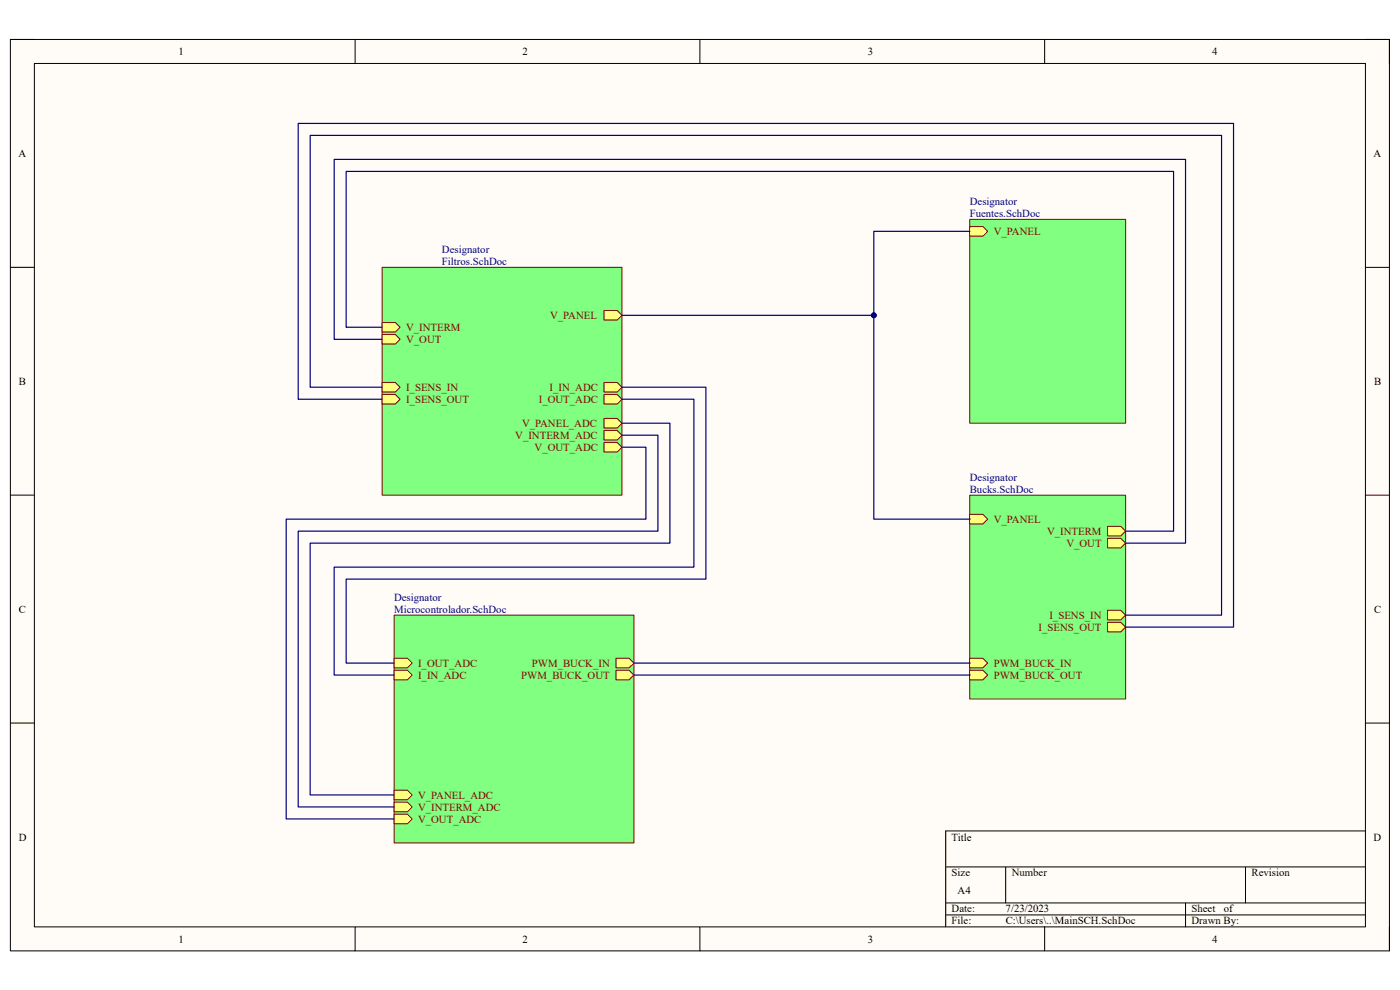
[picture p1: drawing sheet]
<svg xmlns="http://www.w3.org/2000/svg" width="297mm" height="210mm" viewBox="0 0 297 210" stroke-linecap="round" stroke-linejoin="round" font-family="sans-serif">
<path d="M2.2 8.4h292.6v193.3h-292.6z" fill-rule="evenodd" fill="#fffcf8"/>
<path d="M2.2 8.4h292.6v193.3h-292.6z" fill="none" stroke="#000" stroke-width=".21"/>
<path d="M7.3 13.5h282.4v183.1h-282.4z" fill-rule="evenodd" fill="#fffcf8"/>
<g fill="none" stroke="#000" stroke-width=".21">
<path d="M2.2 8.4h5.1M7.3 13.5h282.4v183.1h-282.4zM75.3 8.4v5.1M148.5 8.4v5.1M221.6 8.4v5.1M289.7 8.4h5.1v5.1M2.2 56.7h5.1M289.7 56.7h5.1M2.2 105h5.1M289.7 105.1h5.1M2.2 153.4h5.1M289.7 153.4h5.1"/>
<path d="M289.7 176.3h-89.1v20.3M75.3 196.6v5.1M148.5 196.6v5.1M200.6 183.9h89.1M200.6 191.5h89.1M200.6 194.1h89.1M213.4 183.9v7.6M221.6 196.6v5.1M251.5 191.5v5.1M264.2 183.9v7.6M294.8 196.6v5.1"/>
</g>
<path d="M205.7 105.1h33.1v43.2h-33.1z" fill-rule="evenodd" fill="#80ff80"/>
<path d="M205.7 105.1h33.1v43.2h-33.1z" fill="none" stroke="#800000" stroke-width=".21"/>
<path d="M205.7 109.1h2.8l1 1-1 1.1h-2.8z" fill-rule="evenodd" fill="#ffff80"/>
<path d="M205.7 109.1h2.8l1 1-1 1.1h-2.8z" fill="none" stroke="#800000" stroke-width=".21"/>
<path d="M235 111.7h2.8l1 1-1 1h-2.8z" fill-rule="evenodd" fill="#ffff80"/>
<path d="M235 111.7h2.8l1 1-1 1h-2.8z" fill="none" stroke="#800000" stroke-width=".21"/>
<path d="M205.7 142.2h2.8l1 1-1 1h-2.8z" fill-rule="evenodd" fill="#ffff80"/>
<path d="M205.7 142.2h2.8l1 1-1 1h-2.8z" fill="none" stroke="#800000" stroke-width=".21"/>
<path d="M205.7 139.6h2.8l1 1.1-1 1h-2.8z" fill-rule="evenodd" fill="#ffff80"/>
<path d="M205.7 139.6h2.8l1 1.1-1 1h-2.8z" fill="none" stroke="#800000" stroke-width=".21"/>
<path d="M235 114.2h2.8l1 1-1 1h-2.8z" fill-rule="evenodd" fill="#ffff80"/>
<path d="M235 114.2h2.8l1 1-1 1h-2.8z" fill="none" stroke="#800000" stroke-width=".21"/>
<path d="M235 129.5h2.8l1 1-1 1h-2.8z" fill-rule="evenodd" fill="#ffff80"/>
<path d="M235 129.5h2.8l1 1-1 1h-2.8z" fill="none" stroke="#800000" stroke-width=".21"/>
<path d="M235 132h2.8l1 1-1 1h-2.8z" fill-rule="evenodd" fill="#ffff80"/>
<path d="M235 132h2.8l1 1-1 1h-2.8z" fill="none" stroke="#800000" stroke-width=".21"/>
<path d="M81.1 56.7h50.8v48.3h-50.8z" fill-rule="evenodd" fill="#80ff80"/>
<path d="M81.1 56.7h50.8v48.3h-50.8z" fill="none" stroke="#800000" stroke-width=".21"/>
<path d="M81.1 81.1h2.8l1 1-1 1.1h-2.8z" fill-rule="evenodd" fill="#ffff80"/>
<path d="M81.1 81.1h2.8l1 1-1 1.1h-2.8z" fill="none" stroke="#800000" stroke-width=".21"/>
<path d="M81.1 83.7h2.8l1 1-1 1h-2.8z" fill-rule="evenodd" fill="#ffff80"/>
<path d="M81.1 83.7h2.8l1 1-1 1h-2.8z" fill="none" stroke="#800000" stroke-width=".21"/>
<path d="M81.1 68.4h2.8l1 1-1 1h-2.8z" fill-rule="evenodd" fill="#ffff80"/>
<path d="M81.1 68.4h2.8l1 1-1 1h-2.8z" fill="none" stroke="#800000" stroke-width=".21"/>
<path d="M81.1 71h2.8l1 1-1 1h-2.8z" fill-rule="evenodd" fill="#ffff80"/>
<path d="M81.1 71h2.8l1 1-1 1h-2.8z" fill="none" stroke="#800000" stroke-width=".21"/>
<path d="M128.1 65.9h2.8l1 1-1 1h-2.8z" fill-rule="evenodd" fill="#ffff80"/>
<path d="M128.1 65.9h2.8l1 1-1 1h-2.8z" fill="none" stroke="#800000" stroke-width=".21"/>
<path d="M128.1 81.1h2.8l1 1-1 1.1h-2.8z" fill-rule="evenodd" fill="#ffff80"/>
<path d="M128.1 81.1h2.8l1 1-1 1.1h-2.8z" fill="none" stroke="#800000" stroke-width=".21"/>
<path d="M128.1 83.7h2.8l1 1-1 1h-2.8z" fill-rule="evenodd" fill="#ffff80"/>
<path d="M128.1 83.7h2.8l1 1-1 1h-2.8z" fill="none" stroke="#800000" stroke-width=".21"/>
<path d="M128.1 88.8h2.8l1 1-1 1h-2.8z" fill-rule="evenodd" fill="#ffff80"/>
<path d="M128.1 88.8h2.8l1 1-1 1h-2.8z" fill="none" stroke="#800000" stroke-width=".21"/>
<path d="M128.1 91.3h2.8l1 1-1 1h-2.8z" fill-rule="evenodd" fill="#ffff80"/>
<path d="M128.1 91.3h2.8l1 1-1 1h-2.8z" fill="none" stroke="#800000" stroke-width=".21"/>
<path d="M128.1 93.9h2.8l1 1-1 1h-2.8z" fill-rule="evenodd" fill="#ffff80"/>
<path d="M128.1 93.9h2.8l1 1-1 1h-2.8z" fill="none" stroke="#800000" stroke-width=".21"/>
<path d="M205.7 46.5h33.1v43.3h-33.1z" fill-rule="evenodd" fill="#80ff80"/>
<path d="M205.7 46.5h33.1v43.3h-33.1z" fill="none" stroke="#800000" stroke-width=".21"/>
<path d="M205.7 48.1h2.8l1 1-1 1h-2.8z" fill-rule="evenodd" fill="#ffff80"/>
<path d="M205.7 48.1h2.8l1 1-1 1h-2.8z" fill="none" stroke="#800000" stroke-width=".21"/>
<path d="M83.6 130.5h50.9v48.3h-50.9z" fill-rule="evenodd" fill="#80ff80"/>
<path d="M83.6 130.5h50.9v48.3h-50.9z" fill="none" stroke="#800000" stroke-width=".21"/>
<path d="M83.6 142.2h2.8l1 1-1 1h-2.8z" fill-rule="evenodd" fill="#ffff80"/>
<path d="M83.6 142.2h2.8l1 1-1 1h-2.8z" fill="none" stroke="#800000" stroke-width=".21"/>
<path d="M83.6 139.6h2.8l1 1.1-1 1h-2.8z" fill-rule="evenodd" fill="#ffff80"/>
<path d="M83.6 139.6h2.8l1 1.1-1 1h-2.8z" fill="none" stroke="#800000" stroke-width=".21"/>
<path d="M83.6 167.6h2.8l1 1-1 1.1h-2.8z" fill-rule="evenodd" fill="#ffff80"/>
<path d="M83.6 167.6h2.8l1 1-1 1.1h-2.8z" fill="none" stroke="#800000" stroke-width=".21"/>
<path d="M83.6 170.2h2.8l1 1-1 1h-2.8z" fill-rule="evenodd" fill="#ffff80"/>
<path d="M83.6 170.2h2.8l1 1-1 1h-2.8z" fill="none" stroke="#800000" stroke-width=".21"/>
<path d="M130.7 139.6h2.8l1 1.1-1 1h-2.8z" fill-rule="evenodd" fill="#ffff80"/>
<path d="M130.7 139.6h2.8l1 1.1-1 1h-2.8z" fill="none" stroke="#800000" stroke-width=".21"/>
<path d="M130.7 142.2h2.8l1 1-1 1h-2.8z" fill-rule="evenodd" fill="#ffff80"/>
<path d="M130.7 142.2h2.8l1 1-1 1h-2.8z" fill="none" stroke="#800000" stroke-width=".21"/>
<path d="M83.6 172.7h2.8l1 1-1 1.1h-2.8z" fill-rule="evenodd" fill="#ffff80"/>
<path d="M83.6 172.7h2.8l1 1-1 1.1h-2.8z" fill="none" stroke="#800000" stroke-width=".21"/>
<path d="M132 66.9h53.4" fill="none" stroke="#000080" stroke-width=".25"/>
<circle cx="185.4" cy="66.9" r=".51" fill="#000080"/>
<circle cx="185.4" cy="66.9" r=".51" fill="none" stroke="#000080" stroke-width=".21"/>
<path d="M205.7 49.1h-20.3v61h20.3M81.1 69.4h-7.7v-33h175.6v76.3h-10.2M81.1 72h-10.2v-38.2h180.6v81.4h-12.7M81.1 82.1h-15.3v-53.4h193.4v101.8h-20.4M81.1 84.7h-17.8v-58.5h198.4v106.8h-22.9" fill="none" stroke="#000080" stroke-width=".25"/>
<circle cx="185.4" cy="66.9" r=".51" fill="#000080"/>
<circle cx="185.4" cy="66.9" r=".51" fill="none" stroke="#000080" stroke-width=".21"/>
<path d="M131.9 92.3h7.7v20.4h-76.3v58.5h20.3M131.9 89.8h10.2v25.4h-76.3v53.4h17.8M131.9 84.7h15.3v35.6h-76.3v22.9h12.7M131.9 82.1h17.9v40.8h-76.4v17.8h10.2M132 94.9h5v15.2h-76.3v63.6h22.9M134.5 140.7h71.2M134.5 143.2h71.2" fill="none" stroke="#000080" stroke-width=".25"/>
<g font-size="2.3">
<text x="37.9" y="11.7">1</text>
<text x="110.9" y="11.7">2</text>
<text x="184.1" y="11.7">3</text>
<text x="257.1" y="11.7">4</text>
<text x="3.9" y="33.3">A</text>
<text x="291.4" y="33.3">A</text>
<text x="4" y="81.6">B</text>
<text x="291.5" y="81.6">B</text>
<text x="4" y="130">C</text>
<text x="291.5" y="130">C</text>
<text x="4" y="178.3">D</text>
<text x="201.9" y="178.3">Title</text>
<text x="291.4" y="178.3">D</text>
<text x="201.9" y="185.9">Size</text>
<text x="214.6" y="185.9">Number</text>
<text x="265.5" y="185.9">Revision</text>
<text x="203.2" y="189.7">A4</text>
<text x="201.9" y="193.5">Date:</text>
<text x="201.9" y="196.1">File:</text>
<text x="213.3" y="193.5">7/23/2023</text>
<text x="213.4" y="196.1">C:\Users\..\MainSCH.SchDoc</text>
<text x="252.8" y="193.5">Sheet</text>
<text x="252.8" y="196.1">Drawn By:</text>
<text x="259.6" y="193.5">of</text>
<text x="37.9" y="199.9">1</text>
<text x="110.9" y="199.9">2</text>
<text x="184.1" y="199.9">3</text>
<text x="257.1" y="199.9">4</text>
</g>
<g font-size="2.3" fill="#000080">
<text x="205.7" y="43.5">Designator</text>
<text x="205.7" y="46">Fuentes.SchDoc</text>
<text x="93.8" y="53.6">Designator</text>
<text x="93.8" y="56.2">Filtros.SchDoc</text>
<text x="205.7" y="102">Designator</text>
<text x="205.7" y="104.5">Bucks.SchDoc</text>
<text x="83.6" y="127.4">Designator</text>
<text x="83.6" y="130">Microcontrolador.SchDoc</text>
</g>
<g font-size="2.3" fill="#800000">
<text x="210.8" y="49.8">V_PANEL</text>
<text x="86.1" y="70.2">V_INTERM</text>
<text x="116.7" y="67.6">V_PANEL</text>
<text x="86.1" y="72.7">V_OUT</text>
<text x="86.1" y="82.9">I_SENS_IN</text>
<text x="116.6" y="82.9">I_IN_ADC</text>
<text x="86.1" y="85.4">I_SENS_OUT</text>
<text x="114.3" y="85.4">I_OUT_ADC</text>
<text x="109.3" y="93.1">V_INTERM_ADC</text>
<text x="110.7" y="90.6">V_PANEL_ADC</text>
<text x="113.4" y="95.6">V_OUT_ADC</text>
<text x="210.8" y="110.9">V_PANEL</text>
<text x="222.1" y="113.4">V_INTERM</text>
<text x="226.2" y="116">V_OUT</text>
<text x="222.6" y="131.2">I_SENS_IN</text>
<text x="220.3" y="133.8">I_SENS_OUT</text>
<text x="88.7" y="144">I_IN_ADC</text>
<text x="88.7" y="141.4">I_OUT_ADC</text>
<text x="110.6" y="144">PWM_BUCK_OUT</text>
<text x="112.9" y="141.4">PWM_BUCK_IN</text>
<text x="210.8" y="144">PWM_BUCK_OUT</text>
<text x="210.8" y="141.4">PWM_BUCK_IN</text>
<text x="88.7" y="169.4">V_PANEL_ADC</text>
<text x="88.7" y="172">V_INTERM_ADC</text>
<text x="88.7" y="174.5">V_OUT_ADC</text>
</g>
</svg>
